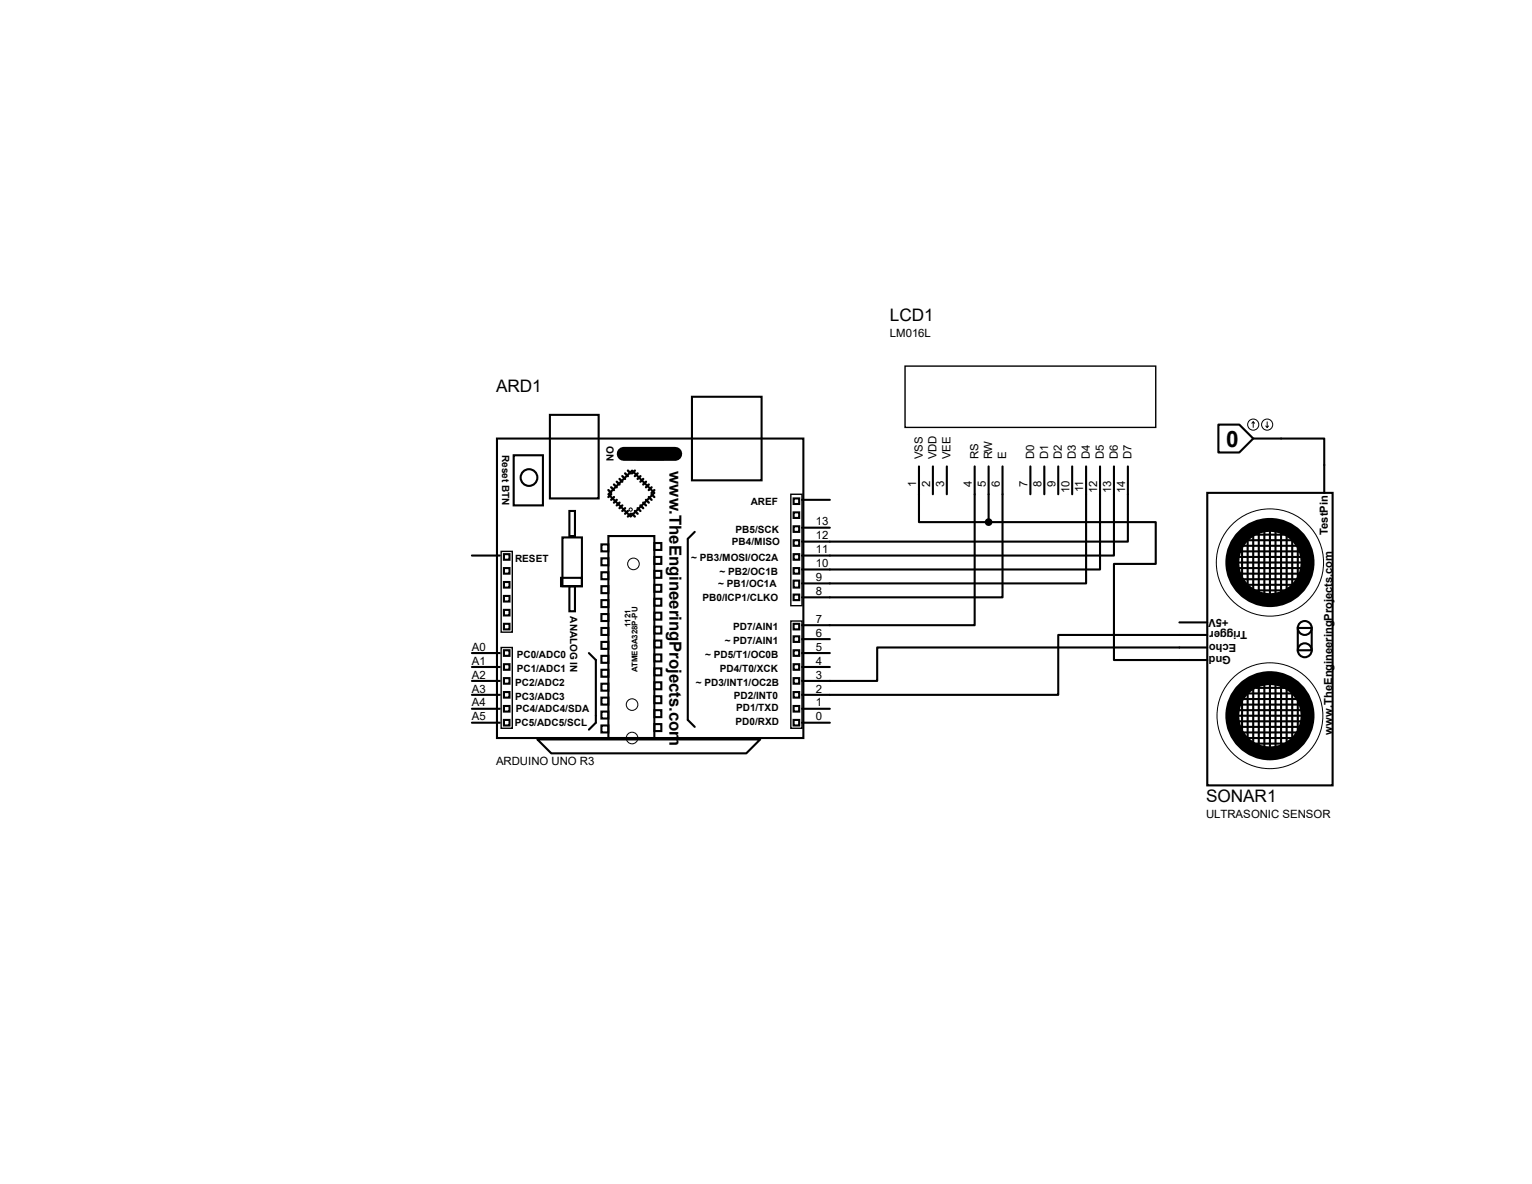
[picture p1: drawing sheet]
<svg xmlns="http://www.w3.org/2000/svg" width="279mm" height="216mm" viewBox="0 0 279 216" stroke-linecap="round" stroke-linejoin="round" font-family="sans-serif">
<g fill="none" stroke="#000" stroke-width=".38">
<path d="M90.6 80h55.9v54.6h-55.9zM100.3 75.6h8.9v15.3h-8.9zM126.2 72.3h12.7v15.3h-12.7zM222.2 77.4h3.8l2.6 2.6-2.6 2.5h-3.8zM228.6 80h12.9v9.9M93.7 83h5.3v9.2h-5.3zM102.6 98h3.5v8.9h-3.5zM103.8 93.2h1.1v4.5h-1.1zM109.7 99.3h1.3v1.2h-1.3zM111 97.7h8.3v36.9h-8.3zM115.3 85.8l4 4.1-4.3 4.3-4-4.1zM116.3 81.7h4.6v2.1h-4.6z"/>
<path d="M119.3 99h1.3v1.3h-1.3zM126.7 97l-1.3 1.3v33l1.3 1.2M144.7 90.9h1.1v1h-1.1zM144.7 96h1.1v1h-1.1zM144.7 98.5h1.1v1h-1.1zM144.7 93.4h1.1v1h-1.1zM146.3 96.2h5M146.3 91.1h5M167.6 85v10.2h12.7M170.1 85v5.1M172.7 85v5.1M177.8 85v29h-31.5"/>
<path d="M180.3 95.2h30.5v7.6h-7.6v17.6h17M180.3 85v10.2M182.8 85v23.9h-36.5M187.9 85v5.1M190.5 85v5.1M193 85v5.1M195.5 85v5.1M198.1 85v21.4h-51.8M200.6 85v18.8h-54.3M203.2 85v16.3h-56.9M205.7 85v13.8h-59.4M220.2 89.9h22.8v53.3h-22.8z"/>
<path d="M226.3 99.5h10.4M226.5 96.7v10.4M227 98.5h9.4M227.5 96.7v11M228.3 97.5h6.6M228.6 96.5v11.4M229.6 96v12.2M230.6 95.5v12.9M231.6 96.2v12.2M232.6 96v12.7M233.6 96v12.4M234.7 96.5v11.7"/>
<path d="M235.7 96.5v10.9M236.7 97.7v8.7M86.1 119.1h5M86.1 101.3h5M91.9 103.6h1v1h-1zM91.9 108.7h1v1h-1zM91.9 113.7h1v1.1h-1zM91.9 111.2h1v1h-1zM91.9 106.1h1v1h-1zM91.9 101h1v1.1h-1zM91.9 118.6h1v1h-1zM102.3 105.4h3.8v1.5h-3.8z"/>
<path d="M103.8 106.9h1.1v4.6h-1.1zM107.4 119.1l1.3 1.3v11.4l-1.3 1.3M109.7 101.8h1.3v1.3h-1.3zM109.7 104.4h1.3v1.2h-1.3zM109.7 106.9h1.3v1.3h-1.3zM109.7 109.4h1.3v1.3h-1.3zM109.7 112h1.3v1.2h-1.3zM109.7 114.5h1.3v1.3h-1.3zM109.7 117.1h1.3v1.2h-1.3zM109.7 119.6h1.3v1.3h-1.3zM119.3 101.6h1.3v1.2h-1.3zM119.3 104.1h1.3v1.3h-1.3z"/>
<path d="M119.3 106.6h1.3v1.3h-1.3zM119.3 109.2h1.3v1.2h-1.3zM119.3 111.7h1.3v1.3h-1.3zM119.3 114.3h1.3v1.2h-1.3zM119.3 116.8h1.3v1.3h-1.3zM119.3 119.3h1.3v1.3h-1.3zM144.7 101h1.1v1.1h-1.1zM144.7 103.6h1.1v1h-1.1zM144.7 105.9h1.1v1.2h-1.1zM144.7 108.4h1.1v1h-1.1zM144.7 113.7h1.1v1.1h-1.1zM144.7 116h1.1v1.1h-1.1z"/>
<path d="M144.7 118.6h1.1v1h-1.1zM146.3 119.1h5M146.3 116.5h5M215.1 113.5h5.1M220.2 118.1h-60.2v6.1h-13.7M220.2 115.8h-27.2v10.9h-46.7M225 102.6h12.4M225 103.6h12.4M225.3 104.6h12.7M225.3 105.6h11.6M225.5 101.6h11.9M225.8 100.5h11.6"/>
<path d="M226 106.6h9.7M228 107.7h6.7M236.7 114.5h2.5v4.1h-2.5zM86.1 131.8h5M86.1 129.2h5M86.1 126.7h5M86.1 124.2h5M86.1 121.6h5M91.9 121.1h1v1h-1zM91.9 123.7h1v1h-1zM91.9 126.2h1v1h-1zM91.9 128.7h1v1.1h-1z"/>
<path d="M91.9 131.3h1v1h-1zM98 134.8h40.6l-2.5 2.6h-35.6zM109.7 122.1h1.3v1.3h-1.3zM109.7 124.7h1.3v1.2h-1.3zM109.7 127.2h1.3v1.3h-1.3zM109.7 129.8h1.3v1.2h-1.3zM109.7 132.3h1.3v1.3h-1.3zM119.3 121.9h1.3v1.2h-1.3zM119.3 124.4h1.3v1.3h-1.3zM119.3 127h1.3v1.2h-1.3zM119.3 129.5h1.3v1.3h-1.3zM119.3 132h1.3v1.3h-1.3z"/>
<path d="M144.7 121.1h1.1v1h-1.1zM144.7 123.7h1.1v1h-1.1zM144.7 126.2h1.1v1h-1.1zM144.7 128.7h1.1v1.1h-1.1zM144.7 131.3h1.1v1h-1.1zM146.3 131.8h5M146.3 129.2h5M146.3 121.6h5M225.5 130.5h12.2M225.5 131.5h12.2M225.5 129.5h12.2M225.8 132.5h11.6"/>
<path d="M225.8 128.5h11.9M226.3 133.6h10.6M226.3 127.5h10.6M226.5 126.4v7.7M227 134.6h8.7M227 126.4h9.4M227.5 125.7v9.6M228 135.6h7.2M228.6 125.2v11.4M229.1 125.4h5.8M229.6 124.7v11.7M230.6 124.4v12.5"/>
<path d="M231.6 124.4v12.7M232.6 124.4v12.5M233.6 123.9v12.2M234.7 124.7v11.4M235.7 124.7v10.4M236.7 126.2v8.1"/>
<circle cx="96.5" cy="87.1" r="1.52"/>
<circle cx="238" cy="114.5" r="1.27"/>
<circle cx="238" cy="118.6" r="1.27"/>
</g>
<g fill="none" stroke="#000" stroke-width="2.5">
<path d="M113.7 82.8h9.4"/>
<circle cx="231.6" cy="102.6" r="6.9"/>
<circle cx="231.6" cy="130.5" r="6.9"/>
</g>
<g fill="none" stroke="#000" stroke-width=".42">
<path d="M111 89.4l.5 .5M111.5 88.9l.5 .5M111.5 90.1l-.5 .5M112 88.3l.5 .6M112 90.6l-.5 .5M112.5 87.8l.5 .5M112.5 91.1l-.5 .6M113 87.3l.5 .5M113 91.7l-.5 .5M113.5 86.8l.5 .5M113.5 92.2l-.5 .5M114 86.3l.5 .5"/>
<path d="M114 92.7l-.5 .5M114.5 85.8l.5 .5M114.5 93.2l-.5 .5M115 93.7l-.5 .5M115.3 93.7l.5 .5M115.8 93.2l.5 .5M115.8 85.8l-.5 .5M116.3 92.7l.5 .5M116.3 86.3l-.5 .5M116.8 92.2l.5 .5M116.8 86.8l-.5 .5M117.3 91.7l.5 .5"/>
<path d="M117.3 87.3l-.5 .5M117.8 91.1l.5 .6M117.8 87.8l-.5 .5M118.3 90.6l.5 .5M118.3 88.3l-.5 .6M118.8 90.1l.5 .5M118.8 88.9l-.5 .5M119.3 89.4l-.5 .5"/>
</g>
<g fill="none" stroke="#000" stroke-width=".18">
<path d="M228.6 76.9l-.3 .3M228.6 76.9l.2 .3M228.6 76.9v1M230.8 77.7l.3 .2M231.1 76.9v1M231.4 77.7l-.3 .2"/>
<circle cx="228.6" cy="77.4" r="1.02"/>
<circle cx="231.1" cy="77.4" r="1.02"/>
<circle cx="115" cy="92.9" r=".3"/>
<circle cx="115.5" cy="102.8" r="1.06"/>
<circle cx="231.6" cy="102.6" r="9.8"/>
<circle cx="115.3" cy="128.5" r="1.06"/>
<circle cx="115.3" cy="134.6" r="1.06"/>
<circle cx="231.6" cy="130.5" r="9.7"/>
</g>
<path d="M165.1 66.8h45.7v11.1h-45.7zM144.2 90.1h2.1v20.3h-2.1zM91.4 100.5h2v14.8h-2zM91.4 118.1h2v14.7h-2zM144.2 113.2h2.1v19.6h-2.1z" fill="none" stroke="#000" stroke-width=".25"/>
<circle cx="180.3" cy="95.2" r=".51" fill="#000" stroke="#000" stroke-width=".38"/>
<text font-size="4.1" x="223.6" y="81.5">0</text>
<g font-size="3.1">
<text x="162.3" y="58.5">LCD1</text>
<text x="90.5" y="71.5">ARD1</text>
<text x="220" y="146.2">SONAR1</text>
</g>
<text font-size="3" x="122.1" y="85.8" transform="rotate(90 122.1 85.8)">www.TheEngineeringProjects.com</text>
<g font-size="2.1">
<text x="162.3" y="61.4">LM016L</text>
<text x="168.3" y="83.8" transform="rotate(-90 168.3 83.8)">VSS</text>
<text x="170.8" y="83.8" transform="rotate(-90 170.8 83.8)">VDD</text>
<text x="173.4" y="83.8" transform="rotate(-90 173.4 83.8)">VEE</text>
<text x="178.4" y="83.8" transform="rotate(-90 178.4 83.8)">RS</text>
<text x="181" y="83.8" transform="rotate(-90 181 83.8)">RW</text>
<text x="183.5" y="83.8" transform="rotate(-90 183.5 83.8)">E</text>
<text x="188.6" y="83.8" transform="rotate(-90 188.6 83.8)">D0</text>
<text x="191.1" y="83.8" transform="rotate(-90 191.1 83.8)">D1</text>
<text x="193.7" y="83.8" transform="rotate(-90 193.7 83.8)">D2</text>
<text x="196.2" y="83.8" transform="rotate(-90 196.2 83.8)">D3</text>
<text x="198.8" y="83.8" transform="rotate(-90 198.8 83.8)">D4</text>
<text x="201.3" y="83.8" transform="rotate(-90 201.3 83.8)">D5</text>
<text x="203.8" y="83.8" transform="rotate(-90 203.8 83.8)">D6</text>
<text x="206.4" y="83.8" transform="rotate(-90 206.4 83.8)">D7</text>
<text x="167.1" y="88.7" transform="rotate(-90 167.1 88.7)">1</text>
<text x="169.6" y="88.7" transform="rotate(-90 169.6 88.7)">2</text>
<text x="172.2" y="88.7" transform="rotate(-90 172.2 88.7)">3</text>
<text x="177.3" y="88.7" transform="rotate(-90 177.3 88.7)">4</text>
<text x="179.8" y="88.7" transform="rotate(-90 179.8 88.7)">5</text>
<text x="182.3" y="88.7" transform="rotate(-90 182.3 88.7)">6</text>
<text x="187.4" y="88.7" transform="rotate(-90 187.4 88.7)">7</text>
<text x="190" y="88.7" transform="rotate(-90 190 88.7)">8</text>
<text x="192.5" y="88.7" transform="rotate(-90 192.5 88.7)">9</text>
<text x="195" y="89.9" transform="rotate(-90 195 89.9)">10</text>
<text x="197.6" y="89.7" transform="rotate(-90 197.6 89.7)">11</text>
<text x="200.1" y="89.9" transform="rotate(-90 200.1 89.9)">12</text>
<text x="202.7" y="89.9" transform="rotate(-90 202.7 89.9)">13</text>
<text x="205.2" y="89.9" transform="rotate(-90 205.2 89.9)">14</text>
<text x="148.8" y="95.8">13</text>
<text x="148.8" y="100.9">11</text>
<text x="148.8" y="98.3">12</text>
<text x="148.8" y="106">9</text>
<text x="148.8" y="103.4">10</text>
<text x="148.8" y="113.6">7</text>
<text x="148.8" y="108.5">8</text>
<text x="86.1" y="118.7">A0</text>
<text x="148.8" y="118.7">5</text>
<text x="148.8" y="116.1">6</text>
<text x="86.1" y="123.7">A2</text>
<text x="86.1" y="121.2">A1</text>
<text x="148.8" y="123.7">3</text>
<text x="148.8" y="121.2">4</text>
<text x="86.1" y="131.4">A5</text>
<text x="86.1" y="128.8">A4</text>
<text x="86.1" y="126.3">A3</text>
<text x="148.8" y="131.4">0</text>
<text x="148.8" y="128.8">1</text>
<text x="148.8" y="126.3">2</text>
<text x="90.5" y="139.4">ARDUINO UNO R3</text>
<text x="220" y="149.1">ULTRASONIC SENSOR</text>
</g>
<g font-size="2">
<text x="242.2" y="97.5" transform="rotate(-90 242.2 97.5)">TestPin</text>
<text x="224.1" y="112.8" transform="rotate(-180 224.1 112.8)">+5V</text>
<text x="224.5" y="119.7" transform="rotate(-180 224.5 119.7)">Gnd</text>
<text x="225.5" y="117.4" transform="rotate(-180 225.5 117.4)">Echo</text>
<text x="227.5" y="115.1" transform="rotate(-180 227.5 115.1)">Trigger</text>
<text x="243" y="134.1" transform="rotate(-90 243 134.1)">www.TheEngineeringProjects.com</text>
</g>
<g font-size="1.8">
<text x="91.6" y="82.9" transform="rotate(90 91.6 82.9)">Reset BTN</text>
<text x="110.6" y="81.4" transform="rotate(90 110.6 81.4)">ON</text>
<text x="136.9" y="92.1">AREF</text>
<text x="133.5" y="99.4">PB4/MISO</text>
<text x="134.2" y="97.2">PB5/SCK</text>
<text x="93.9" y="102.5">RESET</text>
<text x="126.1" y="102.2">~ PB3/MOSI/OC2A</text>
<text x="131" y="107.1">~ PB1/OC1A</text>
<text x="131.2" y="104.8">~ PB2/OC1B</text>
<text x="104" y="112.4" transform="rotate(90 104 112.4)">ANALOG IN</text>
<text x="128.1" y="109.6">PB0/ICP1/CLKO</text>
<text x="132.2" y="117.5">~ PD7/AIN1</text>
<text x="133.7" y="114.9">PD7/AIN1</text>
<text x="94" y="125.1">PC2/ADC2</text>
<text x="94.2" y="122.6">PC1/ADC1</text>
<text x="94.2" y="120">PC0/ADC0</text>
<text x="126.9" y="125.1">~ PD3/INT1/OC2B</text>
<text x="128.6" y="120">~ PD5/T1/OC0B</text>
<text x="131.3" y="122.6">PD4/T0/XCK</text>
<text x="94" y="127.6">PC3/ADC3</text>
<text x="94.1" y="129.9">PC4/ADC4/SDA</text>
<text x="133.9" y="127.4">PD2/INT0</text>
<text x="134.2" y="129.7">PD1/TXD</text>
<text x="93.9" y="132.5">PC5/ADC5/SCL</text>
<text x="134.2" y="132.2">PD0/RXD</text>
</g>
<g font-size="1.4">
<text x="115" y="114.3" transform="rotate(-90 115 114.3)">1121</text>
<text x="116.3" y="122.5" transform="rotate(-90 116.3 122.5)">ATMEGA328P-PU</text>
</g>
</svg>
